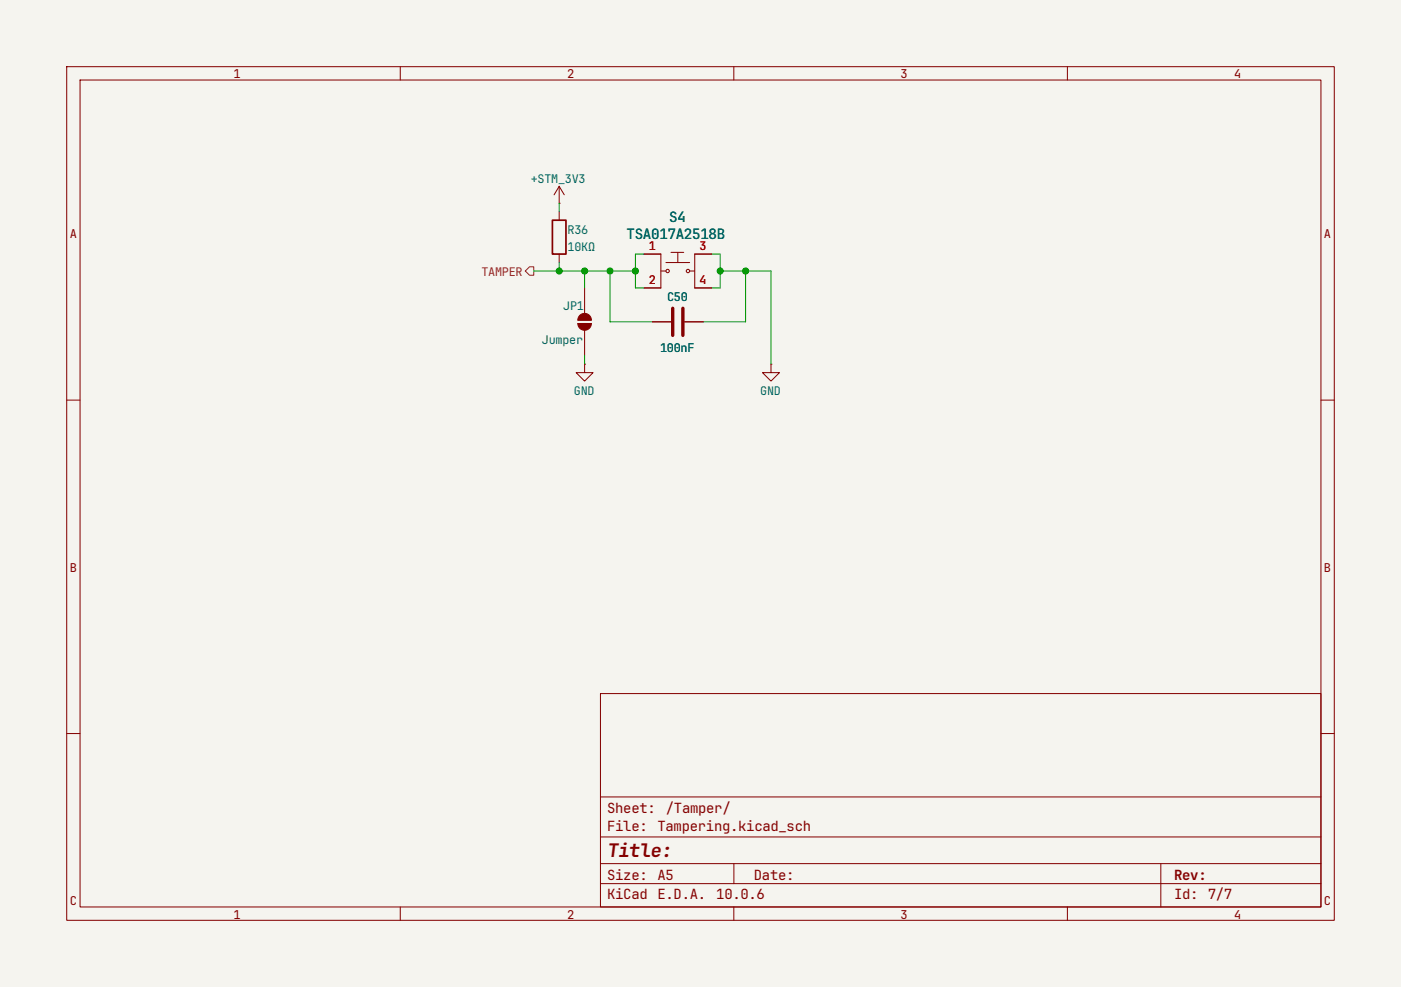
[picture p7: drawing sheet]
(kicad_sch
 (version 20260306)
 (generator "eeschema")
 (generator_version "10.0")
 (paper "A5")
 (lib_symbols
  (symbol "Device:C"
   (pin_numbers (hide yes))
   (pin_names
    (offset 0.254)) (exclude_from_sim no) (in_bom yes) (on_board yes)
   (in_pos_files yes)
   (duplicate_pin_numbers_are_jumpers no)
   (property "Reference" "C" (at 0.635 2.54 0) (show_name no) (do_not_autoplace no) (effects (font (size 1.27 1.27)) (justify left)))
   (property "Value" "C" (at 0.635 -2.54 0) (show_name no) (do_not_autoplace no) (effects (font (size 1.27 1.27)) (justify left)))
   (property "Footprint" "" (at 0.9652 -3.81 0) (show_name no) (do_not_autoplace no) (hide yes) (effects (font (size 1.27 1.27))))
   (property "Datasheet" "" (at 0 0 0) (show_name no) (do_not_autoplace no) (hide yes) (effects (font (size 1.27 1.27))))
   (property "Description" "Unpolarized capacitor" (at 0 0 0) (show_name no) (do_not_autoplace no) (hide yes) (effects (font (size 1.27 1.27))))
   (symbol "C_0_1"
    (polyline (pts (xy -2.032 0.762) (xy 2.032 0.762)) (stroke (width 0.508) (type default)) (fill (type none)))
    (polyline (pts (xy -2.032 -0.762) (xy 2.032 -0.762)) (stroke (width 0.508) (type default)) (fill (type none))))
   (symbol "C_1_1"
    (pin passive line (at 0 3.81 270) (length 2.794) (name "" (effects (font (size 1.27 1.27)))) (number "1" (effects (font (size 1.27 1.27)))))
    (pin passive line (at 0 -3.81 90) (length 2.794) (name "" (effects (font (size 1.27 1.27)))) (number "2" (effects (font (size 1.27 1.27))))))
   (embedded_fonts no))
  (symbol "Device:R"
   (pin_numbers (hide yes))
   (pin_names
    (offset 0)) (exclude_from_sim no) (in_bom yes) (on_board yes)
   (in_pos_files yes)
   (duplicate_pin_numbers_are_jumpers no)
   (property "Reference" "R" (at 2.032 0 90) (show_name no) (do_not_autoplace no) (effects (font (size 1.27 1.27))))
   (property "Value" "R" (at 0 0 90) (show_name no) (do_not_autoplace no) (effects (font (size 1.27 1.27))))
   (property "Footprint" "" (at -1.778 0 90) (show_name no) (do_not_autoplace no) (hide yes) (effects (font (size 1.27 1.27))))
   (property "Datasheet" "" (at 0 0 0) (show_name no) (do_not_autoplace no) (hide yes) (effects (font (size 1.27 1.27))))
   (property "Description" "Resistor" (at 0 0 0) (show_name no) (do_not_autoplace no) (hide yes) (effects (font (size 1.27 1.27))))
   (symbol "R_0_1"
    (rectangle (start -1.016 -2.54) (end 1.016 2.54) (stroke (width 0.254) (type default)) (fill (type none))))
   (symbol "R_1_1"
    (pin passive line (at 0 3.81 270) (length 1.27) (name "" (effects (font (size 1.27 1.27)))) (number "1" (effects (font (size 1.27 1.27)))))
    (pin passive line (at 0 -3.81 90) (length 1.27) (name "" (effects (font (size 1.27 1.27)))) (number "2" (effects (font (size 1.27 1.27))))))
   (embedded_fonts no))
  (symbol "SolderJumper_2_Open_1"
   (pin_numbers (hide yes))
   (pin_names
    (offset 0) (hide yes)) (exclude_from_sim no) (in_bom no) (on_board yes)
   (in_pos_files yes)
   (duplicate_pin_numbers_are_jumpers no)
   (property "Reference" "JP" (at 0 2.032 0) (show_name no) (do_not_autoplace no) (effects (font (size 1.27 1.27))))
   (property "Value" "SolderJumper_2_Open" (at 0 -2.54 0) (show_name no) (do_not_autoplace no) (effects (font (size 1.27 1.27))))
   (property "Footprint" "" (at 0 0 0) (show_name no) (do_not_autoplace no) (hide yes) (effects (font (size 1.27 1.27))))
   (property "Datasheet" "" (at 0 -7.62 0) (show_name no) (do_not_autoplace no) (hide yes) (effects (font (size 1.27 1.27))))
   (property "Description" "Solder Jumper, 2-pole, open" (at 0 -5.08 0) (show_name no) (do_not_autoplace no) (hide yes) (effects (font (size 1.27 1.27))))
   (symbol "SolderJumper_2_Open_1_0_1"
    (polyline (pts (xy -0.254 1.016) (xy -0.254 -1.016)) (stroke (width 0.1524) (type default)) (fill (type none)))
    (arc (start -0.254 -1.016) (mid -1.2656 0) (end -0.254 1.016) (stroke (width 0.1524) (type default)) (fill (type outline)))
    (arc (start 0.254 1.016) (mid 1.2656 0) (end 0.254 -1.016) (stroke (width 0.1524) (type default)) (fill (type outline)))
    (polyline (pts (xy 0.254 1.016) (xy 0.254 -1.016)) (stroke (width 0.1524) (type default)) (fill (type none))))
   (symbol "SolderJumper_2_Open_1_1_1"
    (pin passive line (at -5.08 0 0) (length 3.81) (name "A" (effects (font (size 1.27 1.27)))) (number "1" (effects (font (size 1.27 1.27)))))
    (pin passive line (at 5.08 0 180) (length 3.81) (name "B" (effects (font (size 1.27 1.27)))) (number "2" (effects (font (size 1.27 1.27))))))
   (embedded_fonts no))
  (symbol "dk_Tactile-Switches:B3F-1000"
   (pin_names
    (offset 1.016)) (exclude_from_sim no) (in_bom yes) (on_board yes)
   (in_pos_files yes)
   (duplicate_pin_numbers_are_jumpers no)
   (property "Reference" "S" (at 0 5.08 0) (show_name no) (do_not_autoplace no) (effects (font (size 1.524 1.524))))
   (property "Value" "B3F-1000" (at 0 -5.08 0) (show_name no) (do_not_autoplace no) (effects (font (size 1.524 1.524))))
   (property "Footprint" "digikey-footprints:Switch_Tactile_THT_B3F-1xxx" (at 5.08 5.08 0) (show_name no) (do_not_autoplace no) (hide yes) (effects (font (size 1.524 1.524)) (justify left)))
   (property "Datasheet" "https://omronfs.omron.com/en_US/ecb/products/pdf/en-b3f.pdf" (at 5.08 7.62 0) (show_name no) (do_not_autoplace no) (hide yes) (effects (font (size 1.524 1.524)) (justify left)))
   (property "Description" "SWITCH TACTILE SPST-NO 0.05A 24V" (at 0 0 0) (show_name no) (do_not_autoplace no) (hide yes) (effects (font (size 1.27 1.27))))
   (property "Digi-Key_PN" "SW400-ND" (at 5.08 10.16 0) (show_name no) (do_not_autoplace no) (hide yes) (effects (font (size 1.524 1.524)) (justify left)))
   (property "MPN" "B3F-1000" (at 5.08 12.7 0) (show_name no) (do_not_autoplace no) (hide yes) (effects (font (size 1.524 1.524)) (justify left)))
   (property "Category" "Switches" (at 5.08 15.24 0) (show_name no) (do_not_autoplace no) (hide yes) (effects (font (size 1.524 1.524)) (justify left)))
   (property "Family" "Tactile Switches" (at 5.08 17.78 0) (show_name no) (do_not_autoplace no) (hide yes) (effects (font (size 1.524 1.524)) (justify left)))
   (property "DK_Datasheet_Link" "https://omronfs.omron.com/en_US/ecb/products/pdf/en-b3f.pdf" (at 5.08 20.32 0) (show_name no) (do_not_autoplace no) (hide yes) (effects (font (size 1.524 1.524)) (justify left)))
   (property "DK_Detail_Page" "/product-detail/en/omron-electronics-inc-emc-div/B3F-1000/SW400-ND/33150" (at 5.08 22.86 0) (show_name no) (do_not_autoplace no) (hide yes) (effects (font (size 1.524 1.524)) (justify left)))
   (property "Description_1" "SWITCH TACTILE SPST-NO 0.05A 24V" (at 5.08 25.4 0) (show_name no) (do_not_autoplace no) (hide yes) (effects (font (size 1.524 1.524)) (justify left)))
   (property "Manufacturer" "Omron Electronics Inc-EMC Div" (at 5.08 27.94 0) (show_name no) (do_not_autoplace no) (hide yes) (effects (font (size 1.524 1.524)) (justify left)))
   (property "Status" "Active" (at 5.08 30.48 0) (show_name no) (do_not_autoplace no) (hide yes) (effects (font (size 1.524 1.524)) (justify left)))
   (symbol "B3F-1000_0_1"
    (polyline (pts (xy -2.54 2.54) (xy -2.54 -2.54)) (stroke (width 0) (type solid)) (fill (type none)))
    (polyline (pts (xy -1.778 1.27) (xy 1.778 1.27)) (stroke (width 0) (type solid)) (fill (type none)))
    (polyline (pts (xy -1.778 0) (xy -2.54 0)) (stroke (width 0) (type solid)) (fill (type none)))
    (circle (center -1.524 0) (radius 0.254) (stroke (width 0) (type solid)) (fill (type none)))
    (circle (center 1.524 0) (radius 0.254) (stroke (width 0) (type solid)) (fill (type none)))
    (polyline (pts (xy 2.54 0) (xy 1.778 0)) (stroke (width 0) (type solid)) (fill (type none)))
    (polyline (pts (xy 2.54 -2.54) (xy 2.54 2.54)) (stroke (width 0) (type solid)) (fill (type none))))
   (symbol "B3F-1000_1_1"
    (polyline (pts (xy -1.016 2.794) (xy 0.889 2.794)) (stroke (width 0) (type solid)) (fill (type none)))
    (polyline (pts (xy 0 2.794) (xy 0 1.27)) (stroke (width 0) (type solid)) (fill (type none)))
    (pin passive line (at -5.08 2.54 0) (length 2.54) (name "" (effects (font (size 1.27 1.27)))) (number "1" (effects (font (size 1.27 1.27)))))
    (pin passive line (at -5.08 -2.54 0) (length 2.54) (name "" (effects (font (size 1.27 1.27)))) (number "2" (effects (font (size 1.27 1.27)))))
    (pin passive line (at 5.08 2.54 180) (length 2.54) (name "" (effects (font (size 1.27 1.27)))) (number "3" (effects (font (size 1.27 1.27)))))
    (pin passive line (at 5.08 -2.54 180) (length 2.54) (name "" (effects (font (size 1.27 1.27)))) (number "4" (effects (font (size 1.27 1.27))))))
   (embedded_fonts no))
  (symbol "power:GND"
   (power global)
   (pin_numbers (hide yes))
   (pin_names
    (offset 0) (hide yes)) (exclude_from_sim no) (in_bom yes) (on_board yes)
   (in_pos_files yes)
   (duplicate_pin_numbers_are_jumpers no)
   (property "Reference" "#PWR" (at 0 -6.35 0) (show_name no) (do_not_autoplace no) (hide yes) (effects (font (size 1.27 1.27))))
   (property "Value" "GND" (at 0 -3.81 0) (show_name no) (do_not_autoplace no) (effects (font (size 1.27 1.27))))
   (property "Footprint" "" (at 0 0 0) (show_name no) (do_not_autoplace no) (hide yes) (effects (font (size 1.27 1.27))))
   (property "Datasheet" "" (at 0 0 0) (show_name no) (do_not_autoplace no) (hide yes) (effects (font (size 1.27 1.27))))
   (property "Description" "Power symbol creates a global label with name \"GND\" , ground" (at 0 0 0) (show_name no) (do_not_autoplace no) (hide yes) (effects (font (size 1.27 1.27))))
   (symbol "GND_0_1"
    (polyline (pts (xy 0 0) (xy 0 -1.27) (xy 1.27 -1.27) (xy 0 -2.54) (xy -1.27 -1.27) (xy 0 -1.27)) (stroke (width 0) (type default)) (fill (type none))))
   (symbol "GND_1_1"
    (pin power_in line (at 0 0 270) (length 0) (name "" (effects (font (size 1.27 1.27)))) (number "1" (effects (font (size 1.27 1.27))))))
   (embedded_fonts no))
  (symbol "power:VPP"
   (power global)
   (pin_numbers (hide yes))
   (pin_names
    (offset 0) (hide yes)) (exclude_from_sim no) (in_bom yes) (on_board yes)
   (in_pos_files yes)
   (duplicate_pin_numbers_are_jumpers no)
   (property "Reference" "#PWR" (at 0 -3.81 0) (show_name no) (do_not_autoplace no) (hide yes) (effects (font (size 1.27 1.27))))
   (property "Value" "VPP" (at 0 3.556 0) (show_name no) (do_not_autoplace no) (effects (font (size 1.27 1.27))))
   (property "Footprint" "" (at 0 0 0) (show_name no) (do_not_autoplace no) (hide yes) (effects (font (size 1.27 1.27))))
   (property "Datasheet" "" (at 0 0 0) (show_name no) (do_not_autoplace no) (hide yes) (effects (font (size 1.27 1.27))))
   (property "Description" "Power symbol creates a global label with name \"VPP\"" (at 0 0 0) (show_name no) (do_not_autoplace no) (hide yes) (effects (font (size 1.27 1.27))))
   (symbol "VPP_0_1"
    (polyline (pts (xy -0.762 1.27) (xy 0 2.54)) (stroke (width 0) (type default)) (fill (type none)))
    (polyline (pts (xy 0 2.54) (xy 0.762 1.27)) (stroke (width 0) (type default)) (fill (type none)))
    (polyline (pts (xy 0 0) (xy 0 2.54)) (stroke (width 0) (type default)) (fill (type none))))
   (symbol "VPP_1_1"
    (pin power_in line (at 0 0 90) (length 0) (name "" (effects (font (size 1.27 1.27)))) (number "1" (effects (font (size 1.27 1.27))))))
   (embedded_fonts no)))
 (junction
  (at 91.44 40.64)
  (diameter 0)
  (color 0 0 0 0))
 (junction
  (at 95.25 40.64)
  (diameter 0)
  (color 0 0 0 0))
 (junction
  (at 83.82 40.64)
  (diameter 0)
  (color 0 0 0 0))
 (junction
  (at 87.63 40.64)
  (diameter 0)
  (color 0 0 0 0))
 (junction
  (at 111.76 40.64)
  (diameter 0)
  (color 0 0 0 0))
 (junction
  (at 107.95 40.64)
  (diameter 0)
  (color 0 0 0 0))
 (wire
  (pts (xy 83.82 40.64) (xy 87.63 40.64))
  (stroke (width 0) (type default)))
 (wire
  (pts (xy 95.25 38.1) (xy 96.52 38.1))
  (stroke (width 0) (type default)))
 (wire
  (pts (xy 95.25 43.18) (xy 96.52 43.18))
  (stroke (width 0) (type default)))
 (wire
  (pts (xy 115.57 40.64) (xy 115.57 54.61))
  (stroke (width 0) (type default)))
 (wire
  (pts (xy 111.76 40.64) (xy 115.57 40.64))
  (stroke (width 0) (type default)))
 (wire
  (pts (xy 105.41 48.26) (xy 111.76 48.26))
  (stroke (width 0) (type default)))
 (wire
  (pts (xy 87.63 40.64) (xy 87.63 43.18))
  (stroke (width 0) (type default)))
 (wire
  (pts (xy 107.95 38.1) (xy 107.95 40.64))
  (stroke (width 0) (type default)))
 (wire
  (pts (xy 95.25 38.1) (xy 95.25 40.64))
  (stroke (width 0) (type default)))
 (wire
  (pts (xy 107.95 43.18) (xy 106.68 43.18))
  (stroke (width 0) (type default)))
 (wire
  (pts (xy 107.95 40.64) (xy 111.76 40.64))
  (stroke (width 0) (type default)))
 (wire
  (pts (xy 97.79 48.26) (xy 91.44 48.26))
  (stroke (width 0) (type default)))
 (wire
  (pts (xy 80.01 40.64) (xy 83.82 40.64))
  (stroke (width 0) (type default)))
 (wire
  (pts (xy 107.95 40.64) (xy 107.95 43.18))
  (stroke (width 0) (type default)))
 (wire
  (pts (xy 83.82 30.48) (xy 83.82 31.75))
  (stroke (width 0) (type default)))
 (wire
  (pts (xy 111.76 48.26) (xy 111.76 40.64))
  (stroke (width 0) (type default)))
 (wire
  (pts (xy 87.63 53.34) (xy 87.63 54.61))
  (stroke (width 0) (type default)))
 (wire
  (pts (xy 91.44 48.26) (xy 91.44 40.64))
  (stroke (width 0) (type default)))
 (wire
  (pts (xy 107.95 38.1) (xy 106.68 38.1))
  (stroke (width 0) (type default)))
 (wire
  (pts (xy 95.25 40.64) (xy 95.25 43.18))
  (stroke (width 0) (type default)))
 (wire
  (pts (xy 91.44 40.64) (xy 95.25 40.64))
  (stroke (width 0) (type default)))
 (wire
  (pts (xy 83.82 39.37) (xy 83.82 40.64))
  (stroke (width 0) (type default)))
 (wire
  (pts (xy 87.63 40.64) (xy 91.44 40.64))
  (stroke (width 0) (type default)))
 (hierarchical_label "TAMPER"
  (shape output)
  (at 80.01 40.64 180)
  (effects (font (size 1.27 1.27)) (justify right)))
 (symbol
  (lib_id "Device:R")
  (at 83.82 35.56 0)
  (unit 1)
  (body_style 1)
  (exclude_from_sim no)
  (in_bom yes)
  (on_board yes)
  (in_pos_files yes)
  (dnp no)
  (property "Reference" "R36" (at 85.09 34.29 0) (show_name no) (do_not_autoplace no) (effects (font (size 1.27 1.27)) (justify left)))
  (property "Value" "10KΩ" (at 85.09 36.83 0) (show_name no) (do_not_autoplace no) (effects (font (size 1.27 1.27)) (justify left)))
  (property "Footprint" "" (at 82.042 35.56 90) (hide yes) (show_name no) (do_not_autoplace no) (effects (font (size 1.27 1.27))))
  (property "Datasheet" "" (at 83.82 35.56 0) (hide yes) (show_name no) (do_not_autoplace no) (effects (font (size 1.27 1.27))))
  (property "Description" "Resistor" (at 83.82 35.56 0) (hide yes) (show_name no) (do_not_autoplace no) (effects (font (size 1.27 1.27))))
  (pin "1")
  (pin "2"))
 (symbol
  (lib_id "power:GND")
  (at 87.63 54.61 0)
  (unit 1)
  (body_style 1)
  (exclude_from_sim no)
  (in_bom yes)
  (on_board yes)
  (in_pos_files yes)
  (dnp no)
  (property "Reference" "#PWR0102" (at 87.63 60.96 0) (hide yes) (show_name no) (do_not_autoplace no) (effects (font (size 1.27 1.27))))
  (property "Value" "GND" (at 87.63 58.42 0) (show_name no) (do_not_autoplace no) (effects (font (size 1.27 1.27))))
  (property "Footprint" "" (at 87.63 54.61 0) (hide yes) (show_name no) (do_not_autoplace no) (effects (font (size 1.27 1.27))))
  (property "Datasheet" "" (at 87.63 54.61 0) (hide yes) (show_name no) (do_not_autoplace no) (effects (font (size 1.27 1.27))))
  (property "Description" "Power symbol creates a global label with name \"GND\" , ground" (at 87.63 54.61 0) (hide yes) (show_name no) (do_not_autoplace no) (effects (font (size 1.27 1.27))))
  (pin "1"))
 (symbol
  (lib_id "Device:C")
  (at 101.6 48.26 90)
  (unit 1)
  (body_style 1)
  (exclude_from_sim no)
  (in_bom yes)
  (on_board yes)
  (in_pos_files yes)
  (dnp no)
  (property "Reference" "C50" (at 101.6 44.45 90) (show_name no) (do_not_autoplace no) (effects (font (size 1.27 1.27))))
  (property "Value" "100nF" (at 101.6 52.07 90) (show_name no) (do_not_autoplace no) (effects (font (size 1.27 1.27))))
  (property "Footprint" "" (at 105.41 47.2948 0) (hide yes) (show_name no) (do_not_autoplace no) (effects (font (size 1.27 1.27))))
  (property "Datasheet" "" (at 101.6 48.26 0) (hide yes) (show_name no) (do_not_autoplace no) (effects (font (size 1.27 1.27))))
  (property "Description" "Unpolarized capacitor" (at 101.6 48.26 0) (hide yes) (show_name no) (do_not_autoplace no) (effects (font (size 1.27 1.27))))
  (pin "2")
  (pin "1"))
 (symbol
  (lib_name "SolderJumper_2_Open_1")
  (lib_id "Jumper:SolderJumper_2_Open")
  (at 87.63 48.26 270)
  (mirror x)
  (unit 1)
  (body_style 1)
  (exclude_from_sim no)
  (in_bom no)
  (on_board yes)
  (in_pos_files yes)
  (dnp no)
  (property "Reference" "JP1" (at 87.63 45.72 90) (show_name no) (do_not_autoplace no) (effects (font (size 1.27 1.27)) (justify right)))
  (property "Value" "Jumper" (at 87.63 50.8 90) (show_name no) (do_not_autoplace no) (effects (font (size 1.27 1.27)) (justify right)))
  (property "Footprint" "Package_TO_SOT_SMD:SOT-23-5_HandSoldering" (at 87.63 48.26 0) (hide yes) (show_name no) (do_not_autoplace no) (effects (font (size 1.27 1.27))))
  (property "Datasheet" "" (at 80.01 48.26 0) (hide yes) (show_name no) (do_not_autoplace no) (effects (font (size 1.27 1.27))))
  (property "Description" "Solder Jumper, 2-pole, open" (at 82.55 48.26 0) (hide yes) (show_name no) (do_not_autoplace no) (effects (font (size 1.27 1.27))))
  (pin "2")
  (pin "1"))
 (symbol
  (lib_id "dk_Tactile-Switches:B3F-1000")
  (at 101.6 40.64 0)
  (unit 1)
  (body_style 1)
  (exclude_from_sim no)
  (in_bom yes)
  (on_board yes)
  (in_pos_files yes)
  (dnp no)
  (property "Reference" "S4" (at 101.6 32.385 0) (show_name no) (do_not_autoplace no) (effects (font (size 1.524 1.524))))
  (property "Value" "TSA017A2518B" (at 101.6 34.925 0) (show_name no) (do_not_autoplace no) (effects (font (size 1.524 1.524))))
  (property "Footprint" "TSA017A2518B:TSA017A2518B" (at 106.68 35.56 0) (hide yes) (show_name no) (do_not_autoplace no) (effects (font (size 1.524 1.524)) (justify left)))
  (property "Datasheet" "https://omronfs.omron.com/en_US/ecb/products/pdf/en-b3f.pdf" (at 106.68 33.02 0) (hide yes) (show_name no) (do_not_autoplace no) (effects (font (size 1.524 1.524)) (justify left)))
  (property "Description" "SWITCH TACTILE SPST-NO 0.05A 24V" (at 101.6 40.64 0) (hide yes) (show_name no) (do_not_autoplace no) (effects (font (size 1.27 1.27))))
  (property "Digi-Key_PN" "SW400-ND" (at 106.68 30.48 0) (hide yes) (show_name no) (do_not_autoplace no) (effects (font (size 1.524 1.524)) (justify left)))
  (property "MPN" "B3F-1000" (at 106.68 27.94 0) (hide yes) (show_name no) (do_not_autoplace no) (effects (font (size 1.524 1.524)) (justify left)))
  (property "Category" "Switches" (at 106.68 25.4 0) (hide yes) (show_name no) (do_not_autoplace no) (effects (font (size 1.524 1.524)) (justify left)))
  (property "Family" "Tactile Switches" (at 106.68 22.86 0) (hide yes) (show_name no) (do_not_autoplace no) (effects (font (size 1.524 1.524)) (justify left)))
  (property "DK_Datasheet_Link" "https://omronfs.omron.com/en_US/ecb/products/pdf/en-b3f.pdf" (at 106.68 20.32 0) (hide yes) (show_name no) (do_not_autoplace no) (effects (font (size 1.524 1.524)) (justify left)))
  (property "DK_Detail_Page" "/product-detail/en/omron-electronics-inc-emc-div/B3F-1000/SW400-ND/33150" (at 106.68 17.78 0) (hide yes) (show_name no) (do_not_autoplace no) (effects (font (size 1.524 1.524)) (justify left)))
  (property "Description_1" "SWITCH TACTILE SPST-NO 0.05A 24V" (at 106.68 15.24 0) (hide yes) (show_name no) (do_not_autoplace no) (effects (font (size 1.524 1.524)) (justify left)))
  (property "Manufacturer" "Omron Electronics Inc-EMC Div" (at 106.68 12.7 0) (hide yes) (show_name no) (do_not_autoplace no) (effects (font (size 1.524 1.524)) (justify left)))
  (property "Status" "Active" (at 106.68 10.16 0) (hide yes) (show_name no) (do_not_autoplace no) (effects (font (size 1.524 1.524)) (justify left)))
  (pin "3")
  (pin "4")
  (pin "2")
  (pin "1"))
 (symbol
  (lib_id "power:VPP")
  (at 83.82 30.48 0)
  (unit 1)
  (body_style 1)
  (exclude_from_sim no)
  (in_bom yes)
  (on_board yes)
  (in_pos_files yes)
  (dnp no)
  (property "Reference" "#PWR075" (at 83.82 34.29 0) (hide yes) (show_name no) (do_not_autoplace no) (effects (font (size 1.27 1.27))))
  (property "Value" "+STM_3V3" (at 83.82 26.67 0) (show_name no) (do_not_autoplace no) (effects (font (size 1.27 1.27))))
  (property "Footprint" "" (at 83.82 30.48 0) (hide yes) (show_name no) (do_not_autoplace no) (effects (font (size 1.27 1.27))))
  (property "Datasheet" "" (at 83.82 30.48 0) (hide yes) (show_name no) (do_not_autoplace no) (effects (font (size 1.27 1.27))))
  (property "Description" "Power symbol creates a global label with name \"VPP\"" (at 83.82 30.48 0) (hide yes) (show_name no) (do_not_autoplace no) (effects (font (size 1.27 1.27))))
  (pin "1"))
 (symbol
  (lib_id "power:GND")
  (at 115.57 54.61 0)
  (unit 1)
  (body_style 1)
  (exclude_from_sim no)
  (in_bom yes)
  (on_board yes)
  (in_pos_files yes)
  (dnp no)
  (property "Reference" "#PWR092" (at 115.57 60.96 0) (hide yes) (show_name no) (do_not_autoplace no) (effects (font (size 1.27 1.27))))
  (property "Value" "GND" (at 115.57 58.42 0) (show_name no) (do_not_autoplace no) (effects (font (size 1.27 1.27))))
  (property "Footprint" "" (at 115.57 54.61 0) (hide yes) (show_name no) (do_not_autoplace no) (effects (font (size 1.27 1.27))))
  (property "Datasheet" "" (at 115.57 54.61 0) (hide yes) (show_name no) (do_not_autoplace no) (effects (font (size 1.27 1.27))))
  (property "Description" "Power symbol creates a global label with name \"GND\" , ground" (at 115.57 54.61 0) (hide yes) (show_name no) (do_not_autoplace no) (effects (font (size 1.27 1.27))))
  (pin "1")))
